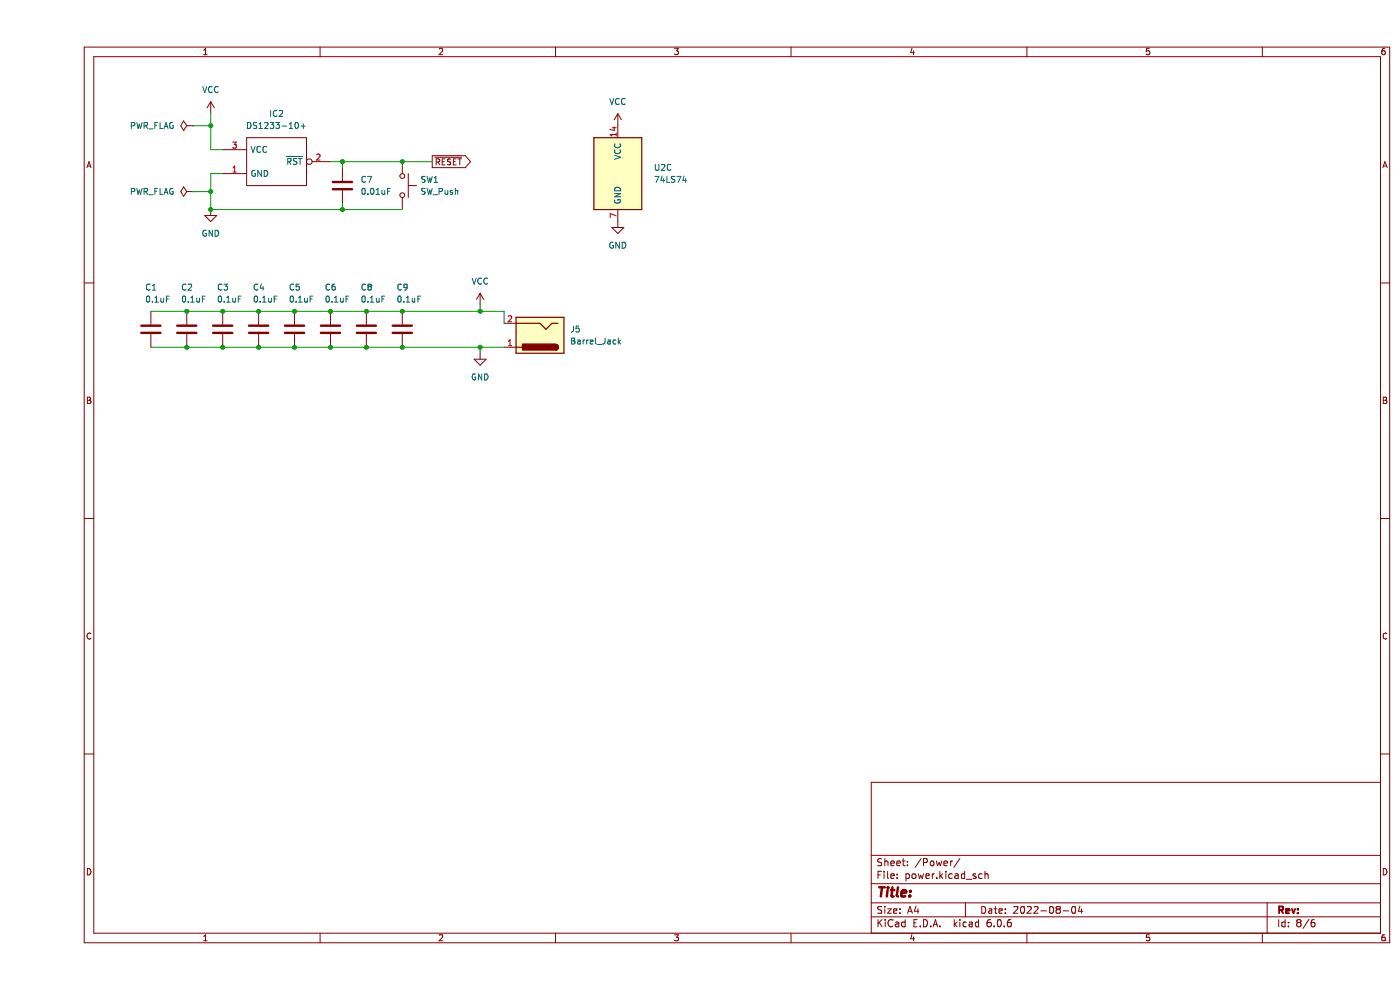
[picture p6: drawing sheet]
(kicad_sch (version 20211123) (generator eeschema)

 (paper "A4")

 (title_block
  (date "2022-08-04"))

 (lib_symbols
  (symbol "74xx:74LS74" (pin_names (offset 1.016)) (in_bom yes) (on_board yes)
   (property "Reference" "U" (id 0) (at -7.62 8.89 0) (effects (font (size 1.27 1.27))))
   (property "Value" "74LS74" (id 1) (at -7.62 -8.89 0) (effects (font (size 1.27 1.27))))
   (property "Footprint" "" (id 2) (at 0 0 0) (effects (font (size 1.27 1.27)) hide))
   (property "Datasheet" "74xx/74hc_hct74.pdf" (id 3) (at 0 0 0) (effects (font (size 1.27 1.27)) hide))
   (property "ki_locked" "" (id 4) (at 0 0 0) (effects (font (size 1.27 1.27))))
   (symbol "74LS74_1_0"
    (pin input line (at 0 -7.62 90) (length 2.54) (name "~{R}" (effects (font (size 1.27 1.27)))) (number "1" (effects (font (size 1.27 1.27)))))
    (pin input line (at -7.62 2.54 0) (length 2.54) (name "D" (effects (font (size 1.27 1.27)))) (number "2" (effects (font (size 1.27 1.27)))))
    (pin input clock (at -7.62 0 0) (length 2.54) (name "C" (effects (font (size 1.27 1.27)))) (number "3" (effects (font (size 1.27 1.27)))))
    (pin input line (at 0 7.62 270) (length 2.54) (name "~{S}" (effects (font (size 1.27 1.27)))) (number "4" (effects (font (size 1.27 1.27)))))
    (pin output line (at 7.62 2.54 180) (length 2.54) (name "Q" (effects (font (size 1.27 1.27)))) (number "5" (effects (font (size 1.27 1.27)))))
    (pin output line (at 7.62 -2.54 180) (length 2.54) (name "~{Q}" (effects (font (size 1.27 1.27)))) (number "6" (effects (font (size 1.27 1.27))))))
   (symbol "74LS74_1_1"
    (rectangle (start -5.08 5.08) (end 5.08 -5.08) (stroke (width 0.254) (type default) (color 0 0 0 0)) (fill (type background))))
   (symbol "74LS74_2_0"
    (pin input line (at 0 7.62 270) (length 2.54) (name "~{S}" (effects (font (size 1.27 1.27)))) (number "10" (effects (font (size 1.27 1.27)))))
    (pin input clock (at -7.62 0 0) (length 2.54) (name "C" (effects (font (size 1.27 1.27)))) (number "11" (effects (font (size 1.27 1.27)))))
    (pin input line (at -7.62 2.54 0) (length 2.54) (name "D" (effects (font (size 1.27 1.27)))) (number "12" (effects (font (size 1.27 1.27)))))
    (pin input line (at 0 -7.62 90) (length 2.54) (name "~{R}" (effects (font (size 1.27 1.27)))) (number "13" (effects (font (size 1.27 1.27)))))
    (pin output line (at 7.62 -2.54 180) (length 2.54) (name "~{Q}" (effects (font (size 1.27 1.27)))) (number "8" (effects (font (size 1.27 1.27)))))
    (pin output line (at 7.62 2.54 180) (length 2.54) (name "Q" (effects (font (size 1.27 1.27)))) (number "9" (effects (font (size 1.27 1.27))))))
   (symbol "74LS74_2_1"
    (rectangle (start -5.08 5.08) (end 5.08 -5.08) (stroke (width 0.254) (type default) (color 0 0 0 0)) (fill (type background))))
   (symbol "74LS74_3_0"
    (pin power_in line (at 0 10.16 270) (length 2.54) (name "VCC" (effects (font (size 1.27 1.27)))) (number "14" (effects (font (size 1.27 1.27)))))
    (pin power_in line (at 0 -10.16 90) (length 2.54) (name "GND" (effects (font (size 1.27 1.27)))) (number "7" (effects (font (size 1.27 1.27))))))
   (symbol "74LS74_3_1"
    (rectangle (start -5.08 7.62) (end 5.08 -7.62) (stroke (width 0.254) (type default) (color 0 0 0 0)) (fill (type background)))))
  (symbol "Connector:Barrel_Jack" (pin_names (offset 1.016)) (in_bom yes) (on_board yes)
   (property "Reference" "J" (id 0) (at 0 5.334 0) (effects (font (size 1.27 1.27))))
   (property "Value" "Barrel_Jack" (id 1) (at 0 -5.08 0) (effects (font (size 1.27 1.27))))
   (property "Footprint" "" (id 2) (at 1.27 -1.016 0) (effects (font (size 1.27 1.27)) hide))
   (property "Datasheet" "~" (id 3) (at 1.27 -1.016 0) (effects (font (size 1.27 1.27)) hide))
   (symbol "Barrel_Jack_0_1"
    (rectangle (start -5.08 3.81) (end 5.08 -3.81) (stroke (width 0.254) (type default) (color 0 0 0 0)) (fill (type background)))
    (arc (start -3.302 3.175) (mid -3.937 2.54) (end -3.302 1.905) (stroke (width 0.254) (type default) (color 0 0 0 0)) (fill (type none)))
    (arc (start -3.302 3.175) (mid -3.937 2.54) (end -3.302 1.905) (stroke (width 0.254) (type default) (color 0 0 0 0)) (fill (type outline)))
    (polyline (pts (xy 5.08 2.54) (xy 3.81 2.54)) (stroke (width 0.254) (type default) (color 0 0 0 0)) (fill (type none)))
    (polyline (pts (xy -3.81 -2.54) (xy -2.54 -2.54) (xy -1.27 -1.27) (xy 0 -2.54) (xy 2.54 -2.54) (xy 5.08 -2.54)) (stroke (width 0.254) (type default) (color 0 0 0 0)) (fill (type none)))
    (rectangle (start 3.683 3.175) (end -3.302 1.905) (stroke (width 0.254) (type default) (color 0 0 0 0)) (fill (type outline))))
   (symbol "Barrel_Jack_1_1"
    (pin passive line (at 7.62 2.54 180) (length 2.54) (name "~" (effects (font (size 1.27 1.27)))) (number "1" (effects (font (size 1.27 1.27)))))
    (pin passive line (at 7.62 -2.54 180) (length 2.54) (name "~" (effects (font (size 1.27 1.27)))) (number "2" (effects (font (size 1.27 1.27)))))))
  (symbol "DS1233-10+:DS1233-10+" (pin_names (offset 0.762)) (in_bom yes) (on_board yes)
   (property "Reference" "IC" (id 0) (at 19.05 7.62 0) (effects (font (size 1.27 1.27)) (justify left)))
   (property "Value" "DS1233-10+" (id 1) (at 19.05 5.08 0) (effects (font (size 1.27 1.27)) (justify left)))
   (property "Footprint" "TO-92" (id 2) (at 19.05 2.54 0) (effects (font (size 1.27 1.27)) (justify left) hide))
   (property "Datasheet" "http://docs-emea.rs-online.com/webdocs/0a29/0900766b80a2926b.pdf" (id 3) (at 19.05 0 0) (effects (font (size 1.27 1.27)) (justify left) hide))
   (property "Description" "DS1233-10+, Processor Supervisor 5V Active Low, Open Drain, Reset 3-Pin TO-92" (id 4) (at 19.05 -2.54 0) (effects (font (size 1.27 1.27)) (justify left) hide))
   (property "Manufacturer_Name" "Maxim Integrated" (id 5) (at 19.05 -7.62 0) (effects (font (size 1.27 1.27)) (justify left) hide))
   (property "Manufacturer_Part_Number" "DS1233-10+" (id 6) (at 19.05 -10.16 0) (effects (font (size 1.27 1.27)) (justify left) hide))
   (property "Mouser Part Number" "700-DS1233-10" (id 7) (at 19.05 -12.7 0) (effects (font (size 1.27 1.27)) (justify left) hide))
   (property "Mouser Price/Stock" "https://www.mouser.com/Search/Refine.aspx?Keyword=700-DS1233-10" (id 8) (at 19.05 -15.24 0) (effects (font (size 1.27 1.27)) (justify left) hide))
   (property "RS Part Number" "1901547P" (id 9) (at 19.05 -17.78 0) (effects (font (size 1.27 1.27)) (justify left) hide))
   (property "RS Price/Stock" "http://uk.rs-online.com/web/p/products/1901547P" (id 10) (at 19.05 -20.32 0) (effects (font (size 1.27 1.27)) (justify left) hide))
   (symbol "DS1233-10+_0_0"
    (pin power_in line (at 0 -5.08 0) (length 5.08) (name "GND" (effects (font (size 1.27 1.27)))) (number "1" (effects (font (size 1.27 1.27)))))
    (pin output inverted (at 22.86 -2.54 180) (length 5.08) (name "~{RST}" (effects (font (size 1.27 1.27)))) (number "2" (effects (font (size 1.27 1.27)))))
    (pin power_in line (at 0 0 0) (length 5.08) (name "VCC" (effects (font (size 1.27 1.27)))) (number "3" (effects (font (size 1.27 1.27))))))
   (symbol "DS1233-10+_0_1"
    (polyline (pts (xy 5.08 2.54) (xy 17.78 2.54) (xy 17.78 -7.62) (xy 5.08 -7.62) (xy 5.08 2.54)) (stroke (width 0.1524) (type default) (color 0 0 0 0)) (fill (type none)))))
  (symbol "Device:C" (pin_numbers hide) (pin_names (offset 0.254)) (in_bom yes) (on_board yes)
   (property "Reference" "C" (id 0) (at 0.635 2.54 0) (effects (font (size 1.27 1.27)) (justify left)))
   (property "Value" "C" (id 1) (at 0.635 -2.54 0) (effects (font (size 1.27 1.27)) (justify left)))
   (property "Footprint" "" (id 2) (at 0.9652 -3.81 0) (effects (font (size 1.27 1.27)) hide))
   (property "Datasheet" "~" (id 3) (at 0 0 0) (effects (font (size 1.27 1.27)) hide))
   (symbol "C_0_1"
    (polyline (pts (xy -2.032 -0.762) (xy 2.032 -0.762)) (stroke (width 0.508) (type default) (color 0 0 0 0)) (fill (type none)))
    (polyline (pts (xy -2.032 0.762) (xy 2.032 0.762)) (stroke (width 0.508) (type default) (color 0 0 0 0)) (fill (type none))))
   (symbol "C_1_1"
    (pin passive line (at 0 3.81 270) (length 2.794) (name "~" (effects (font (size 1.27 1.27)))) (number "1" (effects (font (size 1.27 1.27)))))
    (pin passive line (at 0 -3.81 90) (length 2.794) (name "~" (effects (font (size 1.27 1.27)))) (number "2" (effects (font (size 1.27 1.27)))))))
  (symbol "Switch:SW_Push" (pin_numbers hide) (pin_names (offset 1.016) hide) (in_bom yes) (on_board yes)
   (property "Reference" "SW" (id 0) (at 1.27 2.54 0) (effects (font (size 1.27 1.27)) (justify left)))
   (property "Value" "SW_Push" (id 1) (at 0 -1.524 0) (effects (font (size 1.27 1.27))))
   (property "Footprint" "" (id 2) (at 0 5.08 0) (effects (font (size 1.27 1.27)) hide))
   (property "Datasheet" "~" (id 3) (at 0 5.08 0) (effects (font (size 1.27 1.27)) hide))
   (symbol "SW_Push_0_1"
    (circle (center -2.032 0) (radius 0.508) (stroke (width 0) (type default) (color 0 0 0 0)) (fill (type none)))
    (polyline (pts (xy 0 1.27) (xy 0 3.048)) (stroke (width 0) (type default) (color 0 0 0 0)) (fill (type none)))
    (polyline (pts (xy 2.54 1.27) (xy -2.54 1.27)) (stroke (width 0) (type default) (color 0 0 0 0)) (fill (type none)))
    (circle (center 2.032 0) (radius 0.508) (stroke (width 0) (type default) (color 0 0 0 0)) (fill (type none)))
    (pin passive line (at -5.08 0 0) (length 2.54) (name "1" (effects (font (size 1.27 1.27)))) (number "1" (effects (font (size 1.27 1.27)))))
    (pin passive line (at 5.08 0 180) (length 2.54) (name "2" (effects (font (size 1.27 1.27)))) (number "2" (effects (font (size 1.27 1.27)))))))
  (symbol "power:GND" (power) (pin_names (offset 0)) (in_bom yes) (on_board yes)
   (property "Reference" "#PWR" (id 0) (at 0 -6.35 0) (effects (font (size 1.27 1.27)) hide))
   (property "Value" "GND" (id 1) (at 0 -3.81 0) (effects (font (size 1.27 1.27))))
   (property "Footprint" "" (id 2) (at 0 0 0) (effects (font (size 1.27 1.27)) hide))
   (property "Datasheet" "" (id 3) (at 0 0 0) (effects (font (size 1.27 1.27)) hide))
   (symbol "GND_0_1"
    (polyline (pts (xy 0 0) (xy 0 -1.27) (xy 1.27 -1.27) (xy 0 -2.54) (xy -1.27 -1.27) (xy 0 -1.27)) (stroke (width 0) (type default) (color 0 0 0 0)) (fill (type none))))
   (symbol "GND_1_1"
    (pin power_in line (at 0 0 270) (length 0) hide (name "GND" (effects (font (size 1.27 1.27)))) (number "1" (effects (font (size 1.27 1.27)))))))
  (symbol "power:PWR_FLAG" (power) (pin_numbers hide) (pin_names (offset 0) hide) (in_bom yes) (on_board yes)
   (property "Reference" "#FLG" (id 0) (at 0 1.905 0) (effects (font (size 1.27 1.27)) hide))
   (property "Value" "PWR_FLAG" (id 1) (at 0 3.81 0) (effects (font (size 1.27 1.27))))
   (property "Footprint" "" (id 2) (at 0 0 0) (effects (font (size 1.27 1.27)) hide))
   (property "Datasheet" "~" (id 3) (at 0 0 0) (effects (font (size 1.27 1.27)) hide))
   (symbol "PWR_FLAG_0_0"
    (pin power_out line (at 0 0 90) (length 0) (name "pwr" (effects (font (size 1.27 1.27)))) (number "1" (effects (font (size 1.27 1.27))))))
   (symbol "PWR_FLAG_0_1"
    (polyline (pts (xy 0 0) (xy 0 1.27) (xy -1.016 1.905) (xy 0 2.54) (xy 1.016 1.905) (xy 0 1.27)) (stroke (width 0) (type default) (color 0 0 0 0)) (fill (type none)))))
  (symbol "power:VCC" (power) (pin_names (offset 0)) (in_bom yes) (on_board yes)
   (property "Reference" "#PWR" (id 0) (at 0 -3.81 0) (effects (font (size 1.27 1.27)) hide))
   (property "Value" "VCC" (id 1) (at 0 3.81 0) (effects (font (size 1.27 1.27))))
   (property "Footprint" "" (id 2) (at 0 0 0) (effects (font (size 1.27 1.27)) hide))
   (property "Datasheet" "" (id 3) (at 0 0 0) (effects (font (size 1.27 1.27)) hide))
   (symbol "VCC_0_1"
    (polyline (pts (xy -0.762 1.27) (xy 0 2.54)) (stroke (width 0) (type default) (color 0 0 0 0)) (fill (type none)))
    (polyline (pts (xy 0 0) (xy 0 2.54)) (stroke (width 0) (type default) (color 0 0 0 0)) (fill (type none)))
    (polyline (pts (xy 0 2.54) (xy 0.762 1.27)) (stroke (width 0) (type default) (color 0 0 0 0)) (fill (type none))))
   (symbol "VCC_1_1"
    (pin power_in line (at 0 0 90) (length 0) hide (name "VCC" (effects (font (size 1.27 1.27)))) (number "1" (effects (font (size 1.27 1.27))))))))

 (junction (at 93.98 66.04) (diameter 0) (color 0 0 0 0))
 (junction (at 54.61 73.66) (diameter 0) (color 0 0 0 0))
 (junction (at 39.37 73.66) (diameter 0) (color 0 0 0 0))
 (junction (at 31.75 73.66) (diameter 0) (color 0 0 0 0))
 (junction (at 36.83 26.67) (diameter 0) (color 0 0 0 0))
 (junction (at 69.85 73.66) (diameter 0) (color 0 0 0 0))
 (junction (at 64.77 44.45) (diameter 0) (color 0 0 0 0))
 (junction (at 77.47 73.66) (diameter 0) (color 0 0 0 0))
 (junction (at 31.75 66.04) (diameter 0) (color 0 0 0 0))
 (junction (at 62.23 66.04) (diameter 0) (color 0 0 0 0))
 (junction (at 54.61 66.04) (diameter 0) (color 0 0 0 0))
 (junction (at 36.83 40.64) (diameter 0) (color 0 0 0 0))
 (junction (at 77.47 66.04) (diameter 0) (color 0 0 0 0))
 (junction (at 77.47 34.29) (diameter 0) (color 0 0 0 0))
 (junction (at 64.77 34.29) (diameter 0) (color 0 0 0 0))
 (junction (at 39.37 66.04) (diameter 0) (color 0 0 0 0))
 (junction (at 62.23 73.66) (diameter 0) (color 0 0 0 0))
 (junction (at 69.85 66.04) (diameter 0) (color 0 0 0 0))
 (junction (at 93.98 73.66) (diameter 0) (color 0 0 0 0))
 (junction (at 36.83 44.45) (diameter 0) (color 0 0 0 0))
 (junction (at 46.99 66.04) (diameter 0) (color 0 0 0 0))
 (junction (at 46.99 73.66) (diameter 0) (color 0 0 0 0))

 (wire (pts (xy 36.83 44.45) (xy 64.77 44.45)) (stroke (width 0) (type default) (color 0 0 0 0)))
 (wire (pts (xy 62.23 66.04) (xy 69.85 66.04)) (stroke (width 0) (type default) (color 0 0 0 0)))
 (wire (pts (xy 64.77 34.29) (xy 64.77 35.56)) (stroke (width 0) (type default) (color 0 0 0 0)))
 (wire (pts (xy 36.83 36.83) (xy 36.83 40.64)) (stroke (width 0) (type default) (color 0 0 0 0)))
 (wire (pts (xy 77.47 34.29) (xy 83.82 34.29)) (stroke (width 0) (type default) (color 0 0 0 0)))
 (wire (pts (xy 46.99 73.66) (xy 54.61 73.66)) (stroke (width 0) (type default) (color 0 0 0 0)))
 (wire (pts (xy 33.02 26.67) (xy 36.83 26.67)) (stroke (width 0) (type default) (color 0 0 0 0)))
 (wire (pts (xy 64.77 34.29) (xy 77.47 34.29)) (stroke (width 0) (type default) (color 0 0 0 0)))
 (wire (pts (xy 62.23 34.29) (xy 64.77 34.29)) (stroke (width 0) (type default) (color 0 0 0 0)))
 (wire (pts (xy 36.83 24.13) (xy 36.83 26.67)) (stroke (width 0) (type default) (color 0 0 0 0)))
 (wire (pts (xy 24.13 66.04) (xy 31.75 66.04)) (stroke (width 0) (type default) (color 0 0 0 0)))
 (wire (pts (xy 99.06 66.04) (xy 93.98 66.04)) (stroke (width 0) (type default) (color 0 0 0 0)))
 (wire (pts (xy 39.37 36.83) (xy 36.83 36.83)) (stroke (width 0) (type default) (color 0 0 0 0)))
 (wire (pts (xy 39.37 31.75) (xy 36.83 31.75)) (stroke (width 0) (type default) (color 0 0 0 0)))
 (wire (pts (xy 39.37 73.66) (xy 46.99 73.66)) (stroke (width 0) (type default) (color 0 0 0 0)))
 (wire (pts (xy 69.85 73.66) (xy 77.47 73.66)) (stroke (width 0) (type default) (color 0 0 0 0)))
 (wire (pts (xy 54.61 66.04) (xy 62.23 66.04)) (stroke (width 0) (type default) (color 0 0 0 0)))
 (wire (pts (xy 33.02 40.64) (xy 36.83 40.64)) (stroke (width 0) (type default) (color 0 0 0 0)))
 (wire (pts (xy 62.23 73.66) (xy 69.85 73.66)) (stroke (width 0) (type default) (color 0 0 0 0)))
 (wire (pts (xy 31.75 66.04) (xy 39.37 66.04)) (stroke (width 0) (type default) (color 0 0 0 0)))
 (wire (pts (xy 77.47 73.66) (xy 93.98 73.66)) (stroke (width 0) (type default) (color 0 0 0 0)))
 (wire (pts (xy 36.83 40.64) (xy 36.83 44.45)) (stroke (width 0) (type default) (color 0 0 0 0)))
 (wire (pts (xy 54.61 73.66) (xy 62.23 73.66)) (stroke (width 0) (type default) (color 0 0 0 0)))
 (wire (pts (xy 93.98 73.66) (xy 99.06 73.66)) (stroke (width 0) (type default) (color 0 0 0 0)))
 (wire (pts (xy 39.37 66.04) (xy 46.99 66.04)) (stroke (width 0) (type default) (color 0 0 0 0)))
 (wire (pts (xy 24.13 73.66) (xy 31.75 73.66)) (stroke (width 0) (type default) (color 0 0 0 0)))
 (wire (pts (xy 93.98 64.77) (xy 93.98 66.04)) (stroke (width 0) (type default) (color 0 0 0 0)))
 (wire (pts (xy 77.47 66.04) (xy 93.98 66.04)) (stroke (width 0) (type default) (color 0 0 0 0)))
 (wire (pts (xy 31.75 73.66) (xy 39.37 73.66)) (stroke (width 0) (type default) (color 0 0 0 0)))
 (wire (pts (xy 36.83 26.67) (xy 36.83 31.75)) (stroke (width 0) (type default) (color 0 0 0 0)))
 (wire (pts (xy 99.06 68.58) (xy 99.06 66.04)) (stroke (width 0) (type default) (color 0 0 0 0)))
 (wire (pts (xy 64.77 44.45) (xy 77.47 44.45)) (stroke (width 0) (type default) (color 0 0 0 0)))
 (wire (pts (xy 93.98 73.66) (xy 93.98 74.93)) (stroke (width 0) (type default) (color 0 0 0 0)))
 (wire (pts (xy 64.77 43.18) (xy 64.77 44.45)) (stroke (width 0) (type default) (color 0 0 0 0)))
 (wire (pts (xy 69.85 66.04) (xy 77.47 66.04)) (stroke (width 0) (type default) (color 0 0 0 0)))
 (wire (pts (xy 46.99 66.04) (xy 54.61 66.04)) (stroke (width 0) (type default) (color 0 0 0 0)))

 (global_label "~{RESET}" (shape output) (at 83.82 34.29 0) (fields_autoplaced) (effects (font (size 1.27 1.27)) (justify left))
  (property "Intersheet References" "${INTERSHEET_REFS}" (id 0) (at 91.9783 34.2106 0) (effects (font (size 1.27 1.27)) (justify left) hide)))

 (symbol (lib_id "Device:C") (at 39.37 69.85 0) (unit 1) (in_bom yes) (on_board yes)
  (property "Reference" "C3" (id 0) (at 38.1 60.96 0) (effects (font (size 1.27 1.27)) (justify left)))
  (property "Value" "0.1uF" (id 1) (at 38.1 63.5 0) (effects (font (size 1.27 1.27)) (justify left)))
  (property "Footprint" "Capacitor_SMD:C_0603_1608Metric_Pad1.08x0.95mm_HandSolder" (id 2) (at 40.3352 73.66 0) (effects (font (size 1.27 1.27)) hide))
  (property "Datasheet" "~" (id 3) (at 39.37 69.85 0) (effects (font (size 1.27 1.27)) hide)) (pin "1") (pin "2"))

 (symbol (lib_id "Connector:Barrel_Jack") (at 106.68 71.12 180) (unit 1) (in_bom yes) (on_board yes) (fields_autoplaced)
  (property "Reference" "J5" (id 0) (at 113.03 69.8499 0) (effects (font (size 1.27 1.27)) (justify right)))
  (property "Value" "Barrel_Jack" (id 1) (at 113.03 72.3899 0) (effects (font (size 1.27 1.27)) (justify right)))
  (property "Footprint" "Connector_BarrelJack:BarrelJack_SwitchcraftConxall_RAPC10U_Horizontal" (id 2) (at 105.41 70.104 0) (effects (font (size 1.27 1.27)) hide))
  (property "Datasheet" "~" (id 3) (at 105.41 70.104 0) (effects (font (size 1.27 1.27)) hide)) (pin "1") (pin "2"))

 (symbol (lib_id "power:VCC") (at 123.19 26.67 0) (unit 1) (in_bom yes) (on_board yes) (fields_autoplaced)
  (property "Reference" "#PWR040" (id 0) (at 123.19 30.48 0) (effects (font (size 1.27 1.27)) hide))
  (property "Value" "VCC" (id 1) (at 123.19 21.59 0))
  (property "Footprint" "" (id 2) (at 123.19 26.67 0) (effects (font (size 1.27 1.27)) hide))
  (property "Datasheet" "" (id 3) (at 123.19 26.67 0) (effects (font (size 1.27 1.27)) hide)) (pin "1"))

 (symbol (lib_id "Device:C") (at 69.85 69.85 0) (unit 1) (in_bom yes) (on_board yes)
  (property "Reference" "C8" (id 0) (at 68.58 60.96 0) (effects (font (size 1.27 1.27)) (justify left)))
  (property "Value" "0.1uF" (id 1) (at 68.58 63.5 0) (effects (font (size 1.27 1.27)) (justify left)))
  (property "Footprint" "Capacitor_SMD:C_0603_1608Metric_Pad1.08x0.95mm_HandSolder" (id 2) (at 70.8152 73.66 0) (effects (font (size 1.27 1.27)) hide))
  (property "Datasheet" "~" (id 3) (at 69.85 69.85 0) (effects (font (size 1.27 1.27)) hide)) (pin "1") (pin "2"))

 (symbol (lib_id "power:PWR_FLAG") (at 33.02 40.64 90) (unit 1) (in_bom yes) (on_board yes) (fields_autoplaced)
  (property "Reference" "#FLG02" (id 0) (at 31.115 40.64 0) (effects (font (size 1.27 1.27)) hide))
  (property "Value" "PWR_FLAG" (id 1) (at 29.21 40.6399 90) (effects (font (size 1.27 1.27)) (justify left)))
  (property "Footprint" "" (id 2) (at 33.02 40.64 0) (effects (font (size 1.27 1.27)) hide))
  (property "Datasheet" "~" (id 3) (at 33.02 40.64 0) (effects (font (size 1.27 1.27)) hide)) (pin "1"))

 (symbol (lib_id "Device:C") (at 64.77 39.37 0) (unit 1) (in_bom yes) (on_board yes) (fields_autoplaced)
  (property "Reference" "C7" (id 0) (at 68.58 38.0999 0) (effects (font (size 1.27 1.27)) (justify left)))
  (property "Value" "0.01uF" (id 1) (at 68.58 40.6399 0) (effects (font (size 1.27 1.27)) (justify left)))
  (property "Footprint" "Capacitor_SMD:C_0603_1608Metric_Pad1.08x0.95mm_HandSolder" (id 2) (at 65.7352 43.18 0) (effects (font (size 1.27 1.27)) hide))
  (property "Datasheet" "~" (id 3) (at 64.77 39.37 0) (effects (font (size 1.27 1.27)) hide)) (pin "1") (pin "2"))

 (symbol (lib_id "power:GND") (at 93.98 74.93 0) (unit 1) (in_bom yes) (on_board yes) (fields_autoplaced)
  (property "Reference" "#PWR039" (id 0) (at 93.98 81.28 0) (effects (font (size 1.27 1.27)) hide))
  (property "Value" "GND" (id 1) (at 93.98 80.01 0))
  (property "Footprint" "" (id 2) (at 93.98 74.93 0) (effects (font (size 1.27 1.27)) hide))
  (property "Datasheet" "" (id 3) (at 93.98 74.93 0) (effects (font (size 1.27 1.27)) hide)) (pin "1"))

 (symbol (lib_id "Device:C") (at 54.61 69.85 0) (unit 1) (in_bom yes) (on_board yes)
  (property "Reference" "C5" (id 0) (at 53.34 60.96 0) (effects (font (size 1.27 1.27)) (justify left)))
  (property "Value" "0.1uF" (id 1) (at 53.34 63.5 0) (effects (font (size 1.27 1.27)) (justify left)))
  (property "Footprint" "Capacitor_SMD:C_0603_1608Metric_Pad1.08x0.95mm_HandSolder" (id 2) (at 55.5752 73.66 0) (effects (font (size 1.27 1.27)) hide))
  (property "Datasheet" "~" (id 3) (at 54.61 69.85 0) (effects (font (size 1.27 1.27)) hide)) (pin "1") (pin "2"))

 (symbol (lib_id "Device:C") (at 31.75 69.85 0) (unit 1) (in_bom yes) (on_board yes)
  (property "Reference" "C2" (id 0) (at 30.48 60.96 0) (effects (font (size 1.27 1.27)) (justify left)))
  (property "Value" "0.1uF" (id 1) (at 30.48 63.5 0) (effects (font (size 1.27 1.27)) (justify left)))
  (property "Footprint" "Capacitor_SMD:C_0603_1608Metric_Pad1.08x0.95mm_HandSolder" (id 2) (at 32.7152 73.66 0) (effects (font (size 1.27 1.27)) hide))
  (property "Datasheet" "~" (id 3) (at 31.75 69.85 0) (effects (font (size 1.27 1.27)) hide)) (pin "1") (pin "2"))

 (symbol (lib_id "power:VCC") (at 36.83 24.13 0) (unit 1) (in_bom yes) (on_board yes) (fields_autoplaced)
  (property "Reference" "#PWR036" (id 0) (at 36.83 27.94 0) (effects (font (size 1.27 1.27)) hide))
  (property "Value" "VCC" (id 1) (at 36.83 19.05 0))
  (property "Footprint" "" (id 2) (at 36.83 24.13 0) (effects (font (size 1.27 1.27)) hide))
  (property "Datasheet" "" (id 3) (at 36.83 24.13 0) (effects (font (size 1.27 1.27)) hide)) (pin "1"))

 (symbol (lib_id "Device:C") (at 46.99 69.85 0) (unit 1) (in_bom yes) (on_board yes)
  (property "Reference" "C4" (id 0) (at 45.72 60.96 0) (effects (font (size 1.27 1.27)) (justify left)))
  (property "Value" "0.1uF" (id 1) (at 45.72 63.5 0) (effects (font (size 1.27 1.27)) (justify left)))
  (property "Footprint" "Capacitor_SMD:C_0603_1608Metric_Pad1.08x0.95mm_HandSolder" (id 2) (at 47.9552 73.66 0) (effects (font (size 1.27 1.27)) hide))
  (property "Datasheet" "~" (id 3) (at 46.99 69.85 0) (effects (font (size 1.27 1.27)) hide)) (pin "1") (pin "2"))

 (symbol (lib_id "Device:C") (at 62.23 69.85 0) (unit 1) (in_bom yes) (on_board yes)
  (property "Reference" "C6" (id 0) (at 60.96 60.96 0) (effects (font (size 1.27 1.27)) (justify left)))
  (property "Value" "0.1uF" (id 1) (at 60.96 63.5 0) (effects (font (size 1.27 1.27)) (justify left)))
  (property "Footprint" "Capacitor_SMD:C_0603_1608Metric_Pad1.08x0.95mm_HandSolder" (id 2) (at 63.1952 73.66 0) (effects (font (size 1.27 1.27)) hide))
  (property "Datasheet" "~" (id 3) (at 62.23 69.85 0) (effects (font (size 1.27 1.27)) hide)) (pin "1") (pin "2"))

 (symbol (lib_id "Device:C") (at 24.13 69.85 0) (unit 1) (in_bom yes) (on_board yes)
  (property "Reference" "C1" (id 0) (at 22.86 60.96 0) (effects (font (size 1.27 1.27)) (justify left)))
  (property "Value" "0.1uF" (id 1) (at 22.86 63.5 0) (effects (font (size 1.27 1.27)) (justify left)))
  (property "Footprint" "Capacitor_SMD:C_0603_1608Metric_Pad1.08x0.95mm_HandSolder" (id 2) (at 25.0952 73.66 0) (effects (font (size 1.27 1.27)) hide))
  (property "Datasheet" "~" (id 3) (at 24.13 69.85 0) (effects (font (size 1.27 1.27)) hide)) (pin "1") (pin "2"))

 (symbol (lib_id "Switch:SW_Push") (at 77.47 39.37 270) (unit 1) (in_bom yes) (on_board yes) (fields_autoplaced)
  (property "Reference" "SW1" (id 0) (at 81.28 38.0999 90) (effects (font (size 1.27 1.27)) (justify left)))
  (property "Value" "SW_Push" (id 1) (at 81.28 40.6399 90) (effects (font (size 1.27 1.27)) (justify left)))
  (property "Footprint" "Button_Switch_THT:Push_E-Switch_KS01Q01" (id 2) (at 82.55 39.37 0) (effects (font (size 1.27 1.27)) hide))
  (property "Datasheet" "~" (id 3) (at 82.55 39.37 0) (effects (font (size 1.27 1.27)) hide)) (pin "1") (pin "2"))

 (symbol (lib_id "Device:C") (at 77.47 69.85 0) (unit 1) (in_bom yes) (on_board yes)
  (property "Reference" "C9" (id 0) (at 76.2 60.96 0) (effects (font (size 1.27 1.27)) (justify left)))
  (property "Value" "0.1uF" (id 1) (at 76.2 63.5 0) (effects (font (size 1.27 1.27)) (justify left)))
  (property "Footprint" "Capacitor_SMD:C_0603_1608Metric_Pad1.08x0.95mm_HandSolder" (id 2) (at 78.4352 73.66 0) (effects (font (size 1.27 1.27)) hide))
  (property "Datasheet" "~" (id 3) (at 77.47 69.85 0) (effects (font (size 1.27 1.27)) hide)) (pin "1") (pin "2"))

 (symbol (lib_id "power:VCC") (at 93.98 64.77 0) (unit 1) (in_bom yes) (on_board yes) (fields_autoplaced)
  (property "Reference" "#PWR038" (id 0) (at 93.98 68.58 0) (effects (font (size 1.27 1.27)) hide))
  (property "Value" "VCC" (id 1) (at 93.98 59.69 0))
  (property "Footprint" "" (id 2) (at 93.98 64.77 0) (effects (font (size 1.27 1.27)) hide))
  (property "Datasheet" "" (id 3) (at 93.98 64.77 0) (effects (font (size 1.27 1.27)) hide)) (pin "1"))

 (symbol (lib_id "DS1233-10+:DS1233-10+") (at 39.37 31.75 0) (unit 1) (in_bom yes) (on_board yes) (fields_autoplaced)
  (property "Reference" "IC2" (id 0) (at 50.8 24.13 0))
  (property "Value" "DS1233-10+" (id 1) (at 50.8 26.67 0))
  (property "Footprint" "Package_TO_SOT_THT:TO-92" (id 2) (at 58.42 29.21 0) (effects (font (size 1.27 1.27)) (justify left) hide))
  (property "Datasheet" "http://docs-emea.rs-online.com/webdocs/0a29/0900766b80a2926b.pdf" (id 3) (at 58.42 31.75 0) (effects (font (size 1.27 1.27)) (justify left) hide))
  (property "Description" "DS1233-10+, Processor Supervisor 5V Active Low, Open Drain, Reset 3-Pin TO-92" (id 4) (at 58.42 34.29 0) (effects (font (size 1.27 1.27)) (justify left) hide))
  (property "Manufacturer_Name" "Maxim Integrated" (id 5) (at 58.42 39.37 0) (effects (font (size 1.27 1.27)) (justify left) hide))
  (property "Manufacturer_Part_Number" "DS1233-10+" (id 6) (at 58.42 41.91 0) (effects (font (size 1.27 1.27)) (justify left) hide))
  (property "Mouser Part Number" "700-DS1233-10" (id 7) (at 58.42 44.45 0) (effects (font (size 1.27 1.27)) (justify left) hide))
  (property "Mouser Price/Stock" "https://www.mouser.com/Search/Refine.aspx?Keyword=700-DS1233-10" (id 8) (at 58.42 46.99 0) (effects (font (size 1.27 1.27)) (justify left) hide))
  (property "RS Part Number" "1901547P" (id 9) (at 58.42 49.53 0) (effects (font (size 1.27 1.27)) (justify left) hide))
  (property "RS Price/Stock" "http://uk.rs-online.com/web/p/products/1901547P" (id 10) (at 58.42 52.07 0) (effects (font (size 1.27 1.27)) (justify left) hide)) (pin "1") (pin "2") (pin "3"))

 (symbol (lib_id "power:GND") (at 123.19 46.99 0) (unit 1) (in_bom yes) (on_board yes) (fields_autoplaced)
  (property "Reference" "#PWR041" (id 0) (at 123.19 53.34 0) (effects (font (size 1.27 1.27)) hide))
  (property "Value" "GND" (id 1) (at 123.19 52.07 0))
  (property "Footprint" "" (id 2) (at 123.19 46.99 0) (effects (font (size 1.27 1.27)) hide))
  (property "Datasheet" "" (id 3) (at 123.19 46.99 0) (effects (font (size 1.27 1.27)) hide)) (pin "1"))

 (symbol (lib_id "74xx:74LS74") (at 123.19 36.83 0) (unit 3) (in_bom yes) (on_board yes)
  (property "Reference" "U2" (id 0) (at 130.81 35.56 0) (effects (font (size 1.27 1.27)) (justify left)))
  (property "Value" "74LS74" (id 1) (at 130.81 38.1 0) (effects (font (size 1.27 1.27)) (justify left)))
  (property "Footprint" "Package_DIP:DIP-14_W7.62mm" (id 2) (at 123.19 36.83 0) (effects (font (size 1.27 1.27)) hide))
  (property "Datasheet" "74xx/74hc_hct74.pdf" (id 3) (at 123.19 36.83 0) (effects (font (size 1.27 1.27)) hide)) (pin "1") (pin "2") (pin "3") (pin "4") (pin "5") (pin "6") (pin "10") (pin "11") (pin "12") (pin "13") (pin "8") (pin "9") (pin "14") (pin "7"))

 (symbol (lib_id "power:GND") (at 36.83 44.45 0) (unit 1) (in_bom yes) (on_board yes) (fields_autoplaced)
  (property "Reference" "#PWR037" (id 0) (at 36.83 50.8 0) (effects (font (size 1.27 1.27)) hide))
  (property "Value" "GND" (id 1) (at 36.83 49.53 0))
  (property "Footprint" "" (id 2) (at 36.83 44.45 0) (effects (font (size 1.27 1.27)) hide))
  (property "Datasheet" "" (id 3) (at 36.83 44.45 0) (effects (font (size 1.27 1.27)) hide)) (pin "1"))

 (symbol (lib_id "power:PWR_FLAG") (at 33.02 26.67 90) (unit 1) (in_bom yes) (on_board yes) (fields_autoplaced)
  (property "Reference" "#FLG01" (id 0) (at 31.115 26.67 0) (effects (font (size 1.27 1.27)) hide))
  (property "Value" "PWR_FLAG" (id 1) (at 29.21 26.6699 90) (effects (font (size 1.27 1.27)) (justify left)))
  (property "Footprint" "" (id 2) (at 33.02 26.67 0) (effects (font (size 1.27 1.27)) hide))
  (property "Datasheet" "~" (id 3) (at 33.02 26.67 0) (effects (font (size 1.27 1.27)) hide)) (pin "1")))
